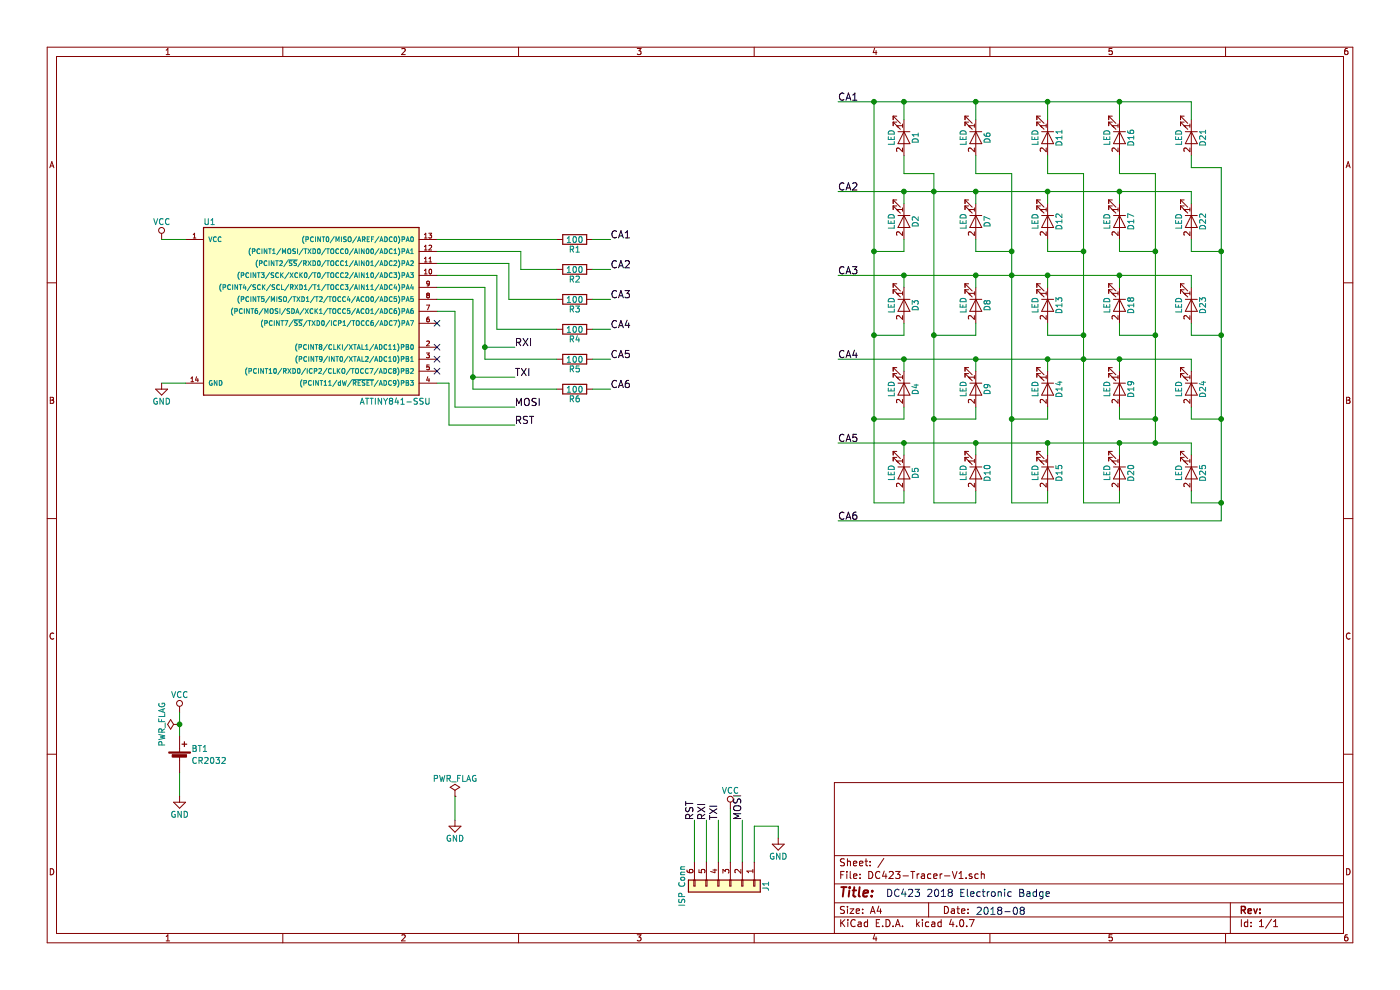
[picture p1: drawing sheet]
EESchema Schematic File Version 2
LIBS:power
LIBS:device
LIBS:switches
LIBS:relays
LIBS:motors
LIBS:transistors
LIBS:conn
LIBS:linear
LIBS:regul
LIBS:74xx
LIBS:cmos4000
LIBS:adc-dac
LIBS:memory
LIBS:xilinx
LIBS:microcontrollers
LIBS:dsp
LIBS:microchip
LIBS:analog_switches
LIBS:motorola
LIBS:texas
LIBS:intel
LIBS:audio
LIBS:interface
LIBS:digital-audio
LIBS:philips
LIBS:display
LIBS:cypress
LIBS:siliconi
LIBS:opto
LIBS:atmel
LIBS:contrib
LIBS:valves
LIBS:DC423-Tracer-V1-cache
EELAYER 25 0
EELAYER END
$Descr A4 11693 8268
encoding utf-8
Sheet 1 1
Title ""
Date ""
Rev ""
Comp ""
Comment1 ""
Comment2 ""
Comment3 ""
Comment4 ""
$EndDescr
$Comp
L ATTINY841-SSU U1
U 1 1
P 2600 2600
F 0 "U1" H 1750 3350 50  0000 C CNN
F 1 "ATTINY841-SSU" H 3300 1850 50  0000 C CNN
F 2 "Housings_SOIC:SOIC-14_3.9x8.7mm_Pitch1.27mm" H 2600 2400 50  0001 C CIN
F 3 "" H 2600 2600 50  0001 C CNN
	1    2600 2600
	1    0    0    -1  
$EndComp
$Comp
L Conn_01x06 J1
U 1 1
P 6100 7400
F 0 "J1" H 6100 7700 50  0000 C CNN
F 1 "ISP Conn" H 6100 7000 50  0000 C CNN
F 2 "Pin_Headers:Pin_Header_Straight_1x06_Pitch2.54mm" H 6100 7400 50  0001 C CNN
F 3 "" H 6100 7400 50  0001 C CNN
	1    6100 7400
	0    1    1    0   
$EndComp
$Comp
L LED D1
U 1 1
P 7550 1150
F 0 "D1" H 7550 1250 50  0000 C CNN
F 1 "LED" H 7550 1050 50  0000 C CNN
F 2 "LEDs:LED_1206" H 7550 1150 50  0001 C CNN
F 3 "" H 7550 1150 50  0001 C CNN
	1    7550 1150
	0    1    1    0   
$EndComp
$Comp
L LED D6
U 1 1
P 8150 1150
F 0 "D6" H 8150 1250 50  0000 C CNN
F 1 "LED" H 8150 1050 50  0000 C CNN
F 2 "LEDs:LED_1206" H 8150 1150 50  0001 C CNN
F 3 "" H 8150 1150 50  0001 C CNN
	1    8150 1150
	0    1    1    0   
$EndComp
$Comp
L LED D11
U 1 1
P 8750 1150
F 0 "D11" H 8750 1250 50  0000 C CNN
F 1 "LED" H 8750 1050 50  0000 C CNN
F 2 "LEDs:LED_1206" H 8750 1150 50  0001 C CNN
F 3 "" H 8750 1150 50  0001 C CNN
	1    8750 1150
	0    1    1    0   
$EndComp
$Comp
L LED D16
U 1 1
P 9350 1150
F 0 "D16" H 9350 1250 50  0000 C CNN
F 1 "LED" H 9350 1050 50  0000 C CNN
F 2 "LEDs:LED_1206" H 9350 1150 50  0001 C CNN
F 3 "" H 9350 1150 50  0001 C CNN
	1    9350 1150
	0    1    1    0   
$EndComp
$Comp
L LED D21
U 1 1
P 9950 1150
F 0 "D21" H 9950 1250 50  0000 C CNN
F 1 "LED" H 9950 1050 50  0000 C CNN
F 2 "LEDs:LED_1206" H 9950 1150 50  0001 C CNN
F 3 "" H 9950 1150 50  0001 C CNN
	1    9950 1150
	0    1    1    0   
$EndComp
$Comp
L LED D2
U 1 1
P 7550 1850
F 0 "D2" H 7550 1950 50  0000 C CNN
F 1 "LED" H 7550 1750 50  0000 C CNN
F 2 "LEDs:LED_1206" H 7550 1850 50  0001 C CNN
F 3 "" H 7550 1850 50  0001 C CNN
	1    7550 1850
	0    1    1    0   
$EndComp
$Comp
L LED D7
U 1 1
P 8150 1850
F 0 "D7" H 8150 1950 50  0000 C CNN
F 1 "LED" H 8150 1750 50  0000 C CNN
F 2 "LEDs:LED_1206" H 8150 1850 50  0001 C CNN
F 3 "" H 8150 1850 50  0001 C CNN
	1    8150 1850
	0    1    1    0   
$EndComp
$Comp
L LED D12
U 1 1
P 8750 1850
F 0 "D12" H 8750 1950 50  0000 C CNN
F 1 "LED" H 8750 1750 50  0000 C CNN
F 2 "LEDs:LED_1206" H 8750 1850 50  0001 C CNN
F 3 "" H 8750 1850 50  0001 C CNN
	1    8750 1850
	0    1    1    0   
$EndComp
$Comp
L LED D17
U 1 1
P 9350 1850
F 0 "D17" H 9350 1950 50  0000 C CNN
F 1 "LED" H 9350 1750 50  0000 C CNN
F 2 "LEDs:LED_1206" H 9350 1850 50  0001 C CNN
F 3 "" H 9350 1850 50  0001 C CNN
	1    9350 1850
	0    1    1    0   
$EndComp
$Comp
L LED D22
U 1 1
P 9950 1850
F 0 "D22" H 9950 1950 50  0000 C CNN
F 1 "LED" H 9950 1750 50  0000 C CNN
F 2 "LEDs:LED_1206" H 9950 1850 50  0001 C CNN
F 3 "" H 9950 1850 50  0001 C CNN
	1    9950 1850
	0    1    1    0   
$EndComp
$Comp
L LED D3
U 1 1
P 7550 2550
F 0 "D3" H 7550 2650 50  0000 C CNN
F 1 "LED" H 7550 2450 50  0000 C CNN
F 2 "LEDs:LED_1206" H 7550 2550 50  0001 C CNN
F 3 "" H 7550 2550 50  0001 C CNN
	1    7550 2550
	0    1    1    0   
$EndComp
$Comp
L LED D8
U 1 1
P 8150 2550
F 0 "D8" H 8150 2650 50  0000 C CNN
F 1 "LED" H 8150 2450 50  0000 C CNN
F 2 "LEDs:LED_1206" H 8150 2550 50  0001 C CNN
F 3 "" H 8150 2550 50  0001 C CNN
	1    8150 2550
	0    1    1    0   
$EndComp
$Comp
L LED D13
U 1 1
P 8750 2550
F 0 "D13" H 8750 2650 50  0000 C CNN
F 1 "LED" H 8750 2450 50  0000 C CNN
F 2 "LEDs:LED_1206" H 8750 2550 50  0001 C CNN
F 3 "" H 8750 2550 50  0001 C CNN
	1    8750 2550
	0    1    1    0   
$EndComp
$Comp
L LED D18
U 1 1
P 9350 2550
F 0 "D18" H 9350 2650 50  0000 C CNN
F 1 "LED" H 9350 2450 50  0000 C CNN
F 2 "LEDs:LED_1206" H 9350 2550 50  0001 C CNN
F 3 "" H 9350 2550 50  0001 C CNN
	1    9350 2550
	0    1    1    0   
$EndComp
$Comp
L LED D23
U 1 1
P 9950 2550
F 0 "D23" H 9950 2650 50  0000 C CNN
F 1 "LED" H 9950 2450 50  0000 C CNN
F 2 "LEDs:LED_1206" H 9950 2550 50  0001 C CNN
F 3 "" H 9950 2550 50  0001 C CNN
	1    9950 2550
	0    1    1    0   
$EndComp
$Comp
L LED D4
U 1 1
P 7550 3250
F 0 "D4" H 7550 3350 50  0000 C CNN
F 1 "LED" H 7550 3150 50  0000 C CNN
F 2 "LEDs:LED_1206" H 7550 3250 50  0001 C CNN
F 3 "" H 7550 3250 50  0001 C CNN
	1    7550 3250
	0    1    1    0   
$EndComp
$Comp
L LED D9
U 1 1
P 8150 3250
F 0 "D9" H 8150 3350 50  0000 C CNN
F 1 "LED" H 8150 3150 50  0000 C CNN
F 2 "LEDs:LED_1206" H 8150 3250 50  0001 C CNN
F 3 "" H 8150 3250 50  0001 C CNN
	1    8150 3250
	0    1    1    0   
$EndComp
$Comp
L LED D5
U 1 1
P 7550 3950
F 0 "D5" H 7550 4050 50  0000 C CNN
F 1 "LED" H 7550 3850 50  0000 C CNN
F 2 "LEDs:LED_1206" H 7550 3950 50  0001 C CNN
F 3 "" H 7550 3950 50  0001 C CNN
	1    7550 3950
	0    1    1    0   
$EndComp
$Comp
L LED D14
U 1 1
P 8750 3250
F 0 "D14" H 8750 3350 50  0000 C CNN
F 1 "LED" H 8750 3150 50  0000 C CNN
F 2 "LEDs:LED_1206" H 8750 3250 50  0001 C CNN
F 3 "" H 8750 3250 50  0001 C CNN
	1    8750 3250
	0    1    1    0   
$EndComp
$Comp
L LED D19
U 1 1
P 9350 3250
F 0 "D19" H 9350 3350 50  0000 C CNN
F 1 "LED" H 9350 3150 50  0000 C CNN
F 2 "LEDs:LED_1206" H 9350 3250 50  0001 C CNN
F 3 "" H 9350 3250 50  0001 C CNN
	1    9350 3250
	0    1    1    0   
$EndComp
$Comp
L LED D24
U 1 1
P 9950 3250
F 0 "D24" H 9950 3350 50  0000 C CNN
F 1 "LED" H 9950 3150 50  0000 C CNN
F 2 "LEDs:LED_1206" H 9950 3250 50  0001 C CNN
F 3 "" H 9950 3250 50  0001 C CNN
	1    9950 3250
	0    1    1    0   
$EndComp
$Comp
L LED D10
U 1 1
P 8150 3950
F 0 "D10" H 8150 4050 50  0000 C CNN
F 1 "LED" H 8150 3850 50  0000 C CNN
F 2 "LEDs:LED_1206" H 8150 3950 50  0001 C CNN
F 3 "" H 8150 3950 50  0001 C CNN
	1    8150 3950
	0    1    1    0   
$EndComp
$Comp
L LED D15
U 1 1
P 8750 3950
F 0 "D15" H 8750 4050 50  0000 C CNN
F 1 "LED" H 8750 3850 50  0000 C CNN
F 2 "LEDs:LED_1206" H 8750 3950 50  0001 C CNN
F 3 "" H 8750 3950 50  0001 C CNN
	1    8750 3950
	0    1    1    0   
$EndComp
$Comp
L LED D20
U 1 1
P 9350 3950
F 0 "D20" H 9350 4050 50  0000 C CNN
F 1 "LED" H 9350 3850 50  0000 C CNN
F 2 "LEDs:LED_1206" H 9350 3950 50  0001 C CNN
F 3 "" H 9350 3950 50  0001 C CNN
	1    9350 3950
	0    1    1    0   
$EndComp
$Comp
L LED D25
U 1 1
P 9950 3950
F 0 "D25" H 9950 4050 50  0000 C CNN
F 1 "LED" H 9950 3850 50  0000 C CNN
F 2 "LEDs:LED_1206" H 9950 3950 50  0001 C CNN
F 3 "" H 9950 3950 50  0001 C CNN
	1    9950 3950
	0    1    1    0   
$EndComp
Text Label 7000 850  0    60   ~ 0
CA1
Text Label 7000 1600 0    60   ~ 0
CA2
Text Label 7000 2300 0    60   ~ 0
CA3
Text Label 7000 3000 0    60   ~ 0
CA4
Text Label 7000 3700 0    60   ~ 0
CA5
Text Label 7000 4350 0    60   ~ 0
CA6
Text Label 5100 2000 0    60   ~ 0
CA1
Text Label 5100 2250 0    60   ~ 0
CA2
Text Label 5100 2500 0    60   ~ 0
CA3
Text Label 5100 2750 0    60   ~ 0
CA4
Text Label 5100 3000 0    60   ~ 0
CA5
Text Label 5100 3250 0    60   ~ 0
CA6
$Comp
L GND #PWR01
U 1 1
P 1350 3200
F 0 "#PWR01" H 1350 2950 50  0001 C CNN
F 1 "GND" H 1350 3050 50  0000 C CNN
F 2 "" H 1350 3200 50  0001 C CNN
F 3 "" H 1350 3200 50  0001 C CNN
	1    1350 3200
	1    0    0    -1  
$EndComp
$Comp
L VCC #PWR02
U 1 1
P 1350 2000
F 0 "#PWR02" H 1350 1850 50  0001 C CNN
F 1 "VCC" H 1350 2150 50  0000 C CNN
F 2 "" H 1350 2000 50  0001 C CNN
F 3 "" H 1350 2000 50  0001 C CNN
	1    1350 2000
	1    0    0    -1  
$EndComp
$Comp
L R R1
U 1 1
P 4800 2000
F 0 "R1" V 4880 2000 50  0000 C CNN
F 1 "100" V 4800 2000 50  0000 C CNN
F 2 "Resistors_SMD:R_1206" V 4730 2000 50  0001 C CNN
F 3 "" H 4800 2000 50  0001 C CNN
	1    4800 2000
	0    1    1    0   
$EndComp
$Comp
L R R2
U 1 1
P 4800 2250
F 0 "R2" V 4880 2250 50  0000 C CNN
F 1 "100" V 4800 2250 50  0000 C CNN
F 2 "Resistors_SMD:R_1206" V 4730 2250 50  0001 C CNN
F 3 "" H 4800 2250 50  0001 C CNN
	1    4800 2250
	0    1    1    0   
$EndComp
$Comp
L R R3
U 1 1
P 4800 2500
F 0 "R3" V 4880 2500 50  0000 C CNN
F 1 "100" V 4800 2500 50  0000 C CNN
F 2 "Resistors_SMD:R_1206" V 4730 2500 50  0001 C CNN
F 3 "" H 4800 2500 50  0001 C CNN
	1    4800 2500
	0    1    1    0   
$EndComp
$Comp
L R R4
U 1 1
P 4800 2750
F 0 "R4" V 4880 2750 50  0000 C CNN
F 1 "100" V 4800 2750 50  0000 C CNN
F 2 "Resistors_SMD:R_1206" V 4730 2750 50  0001 C CNN
F 3 "" H 4800 2750 50  0001 C CNN
	1    4800 2750
	0    1    1    0   
$EndComp
$Comp
L R R5
U 1 1
P 4800 3000
F 0 "R5" V 4880 3000 50  0000 C CNN
F 1 "100" V 4800 3000 50  0000 C CNN
F 2 "Resistors_SMD:R_1206" V 4730 3000 50  0001 C CNN
F 3 "" H 4800 3000 50  0001 C CNN
	1    4800 3000
	0    1    1    0   
$EndComp
$Comp
L R R6
U 1 1
P 4800 3250
F 0 "R6" V 4880 3250 50  0000 C CNN
F 1 "100" V 4800 3250 50  0000 C CNN
F 2 "Resistors_SMD:R_1206" V 4730 3250 50  0001 C CNN
F 3 "" H 4800 3250 50  0001 C CNN
	1    4800 3250
	0    1    1    0   
$EndComp
Wire Wire Line
	7000 850  9950 850 
Wire Wire Line
	9950 850  9950 1000
Wire Wire Line
	7550 1000 7550 850 
Connection ~ 7550 850 
Wire Wire Line
	8150 1000 8150 850 
Connection ~ 8150 850 
Wire Wire Line
	8750 1000 8750 850 
Connection ~ 8750 850 
Wire Wire Line
	9350 1000 9350 850 
Connection ~ 9350 850 
Wire Wire Line
	7000 1600 9950 1600
Wire Wire Line
	9950 1600 9950 1700
Wire Wire Line
	7550 1700 7550 1600
Connection ~ 7550 1600
Wire Wire Line
	8150 1700 8150 1600
Connection ~ 8150 1600
Wire Wire Line
	8750 1700 8750 1600
Connection ~ 8750 1600
Wire Wire Line
	9350 1700 9350 1600
Connection ~ 9350 1600
Wire Wire Line
	7000 2300 9950 2300
Wire Wire Line
	9950 2300 9950 2400
Wire Wire Line
	9350 2400 9350 2300
Connection ~ 9350 2300
Wire Wire Line
	8750 2400 8750 2300
Connection ~ 8750 2300
Wire Wire Line
	8150 2400 8150 2300
Connection ~ 8150 2300
Wire Wire Line
	7550 2400 7550 2300
Connection ~ 7550 2300
Wire Wire Line
	7000 3000 9950 3000
Wire Wire Line
	9950 3000 9950 3100
Wire Wire Line
	9350 3100 9350 3000
Connection ~ 9350 3000
Wire Wire Line
	8750 3100 8750 3000
Connection ~ 8750 3000
Wire Wire Line
	8150 3100 8150 3000
Connection ~ 8150 3000
Wire Wire Line
	7550 3100 7550 3000
Connection ~ 7550 3000
Wire Wire Line
	7000 3700 9950 3700
Wire Wire Line
	9950 3700 9950 3800
Wire Wire Line
	9350 3800 9350 3700
Connection ~ 9350 3700
Wire Wire Line
	8750 3800 8750 3700
Connection ~ 8750 3700
Wire Wire Line
	8150 3800 8150 3700
Connection ~ 8150 3700
Wire Wire Line
	7300 850  7300 4200
Wire Wire Line
	7300 4200 7550 4200
Wire Wire Line
	7550 4200 7550 4100
Connection ~ 7300 850 
Wire Wire Line
	7550 3400 7550 3500
Wire Wire Line
	7550 3500 7300 3500
Connection ~ 7300 3500
Wire Wire Line
	7550 2700 7550 2800
Wire Wire Line
	7550 2800 7300 2800
Connection ~ 7300 2800
Wire Wire Line
	7550 2000 7550 2100
Wire Wire Line
	7550 2100 7300 2100
Connection ~ 7300 2100
Wire Wire Line
	9950 1300 9950 1400
Wire Wire Line
	9950 1400 10200 1400
Wire Wire Line
	10200 1400 10200 4350
Wire Wire Line
	10200 4350 7000 4350
Wire Wire Line
	7550 1300 7550 1450
Wire Wire Line
	7550 1450 7800 1450
Wire Wire Line
	7800 1450 7800 4200
Connection ~ 7800 1600
Wire Wire Line
	8150 1300 8150 1450
Wire Wire Line
	8150 1450 8450 1450
Wire Wire Line
	8450 1450 8450 4200
Connection ~ 8450 2300
Wire Wire Line
	8750 1300 8750 1450
Wire Wire Line
	8750 1450 9050 1450
Wire Wire Line
	9050 1450 9050 4200
Connection ~ 9050 3000
Wire Wire Line
	9350 1300 9350 1450
Wire Wire Line
	9350 1450 9650 1450
Wire Wire Line
	9650 1450 9650 3700
Connection ~ 9650 3700
Wire Wire Line
	8150 2000 8150 2100
Wire Wire Line
	8150 2100 8450 2100
Connection ~ 8450 2100
Wire Wire Line
	8750 2000 8750 2100
Wire Wire Line
	8750 2100 9050 2100
Connection ~ 9050 2100
Wire Wire Line
	9350 2000 9350 2100
Wire Wire Line
	9350 2100 9650 2100
Connection ~ 9650 2100
Wire Wire Line
	9950 2000 9950 2100
Wire Wire Line
	9950 2100 10200 2100
Connection ~ 10200 2100
Wire Wire Line
	7800 4200 8150 4200
Wire Wire Line
	8150 4200 8150 4100
Wire Wire Line
	8150 2700 8150 2800
Wire Wire Line
	8150 2800 7800 2800
Connection ~ 7800 2800
Wire Wire Line
	8750 4100 8750 4200
Wire Wire Line
	8750 4200 8450 4200
Wire Wire Line
	9050 4200 9350 4200
Wire Wire Line
	9350 4200 9350 4100
Wire Wire Line
	8150 3400 8150 3500
Wire Wire Line
	8150 3500 7800 3500
Connection ~ 7800 3500
Wire Wire Line
	8750 3400 8750 3500
Wire Wire Line
	8750 3500 8450 3500
Connection ~ 8450 3500
Wire Wire Line
	9350 3400 9350 3500
Wire Wire Line
	9350 3500 9650 3500
Connection ~ 9650 3500
Wire Wire Line
	9950 2700 9950 2800
Wire Wire Line
	9950 2800 10200 2800
Connection ~ 10200 2800
Wire Wire Line
	9950 3400 9950 3500
Wire Wire Line
	9950 3500 10200 3500
Connection ~ 10200 3500
Wire Wire Line
	9950 4100 9950 4200
Wire Wire Line
	9950 4200 10200 4200
Connection ~ 10200 4200
Wire Wire Line
	8750 2700 8750 2800
Wire Wire Line
	8750 2800 9050 2800
Connection ~ 9050 2800
Wire Wire Line
	9350 2700 9350 2800
Wire Wire Line
	9350 2800 9650 2800
Connection ~ 9650 2800
Wire Wire Line
	3650 2000 4650 2000
Wire Wire Line
	4350 2250 4650 2250
Wire Wire Line
	4250 2500 4650 2500
Wire Wire Line
	4150 2750 4650 2750
Wire Wire Line
	4050 3000 4650 3000
Wire Wire Line
	3950 3250 4650 3250
Wire Wire Line
	1350 2000 1550 2000
Wire Wire Line
	1350 3200 1550 3200
Wire Wire Line
	4950 2000 5100 2000
Wire Wire Line
	4950 2250 5100 2250
Wire Wire Line
	4950 2500 5100 2500
Wire Wire Line
	4950 2750 5100 2750
Wire Wire Line
	4950 3000 5100 3000
Wire Wire Line
	4950 3250 5100 3250
Wire Wire Line
	3650 2100 4350 2100
Wire Wire Line
	4350 2100 4350 2250
Wire Wire Line
	3650 2200 4250 2200
Wire Wire Line
	4250 2200 4250 2500
Wire Wire Line
	3650 2300 4150 2300
Wire Wire Line
	4150 2300 4150 2750
Wire Wire Line
	3650 2400 4050 2400
Wire Wire Line
	4050 2400 4050 3000
Wire Wire Line
	3650 2500 3950 2500
Wire Wire Line
	3950 2500 3950 3250
Wire Wire Line
	1500 6450 1500 6650
$Comp
L GND #PWR03
U 1 1
P 1500 6650
F 0 "#PWR03" H 1500 6400 50  0001 C CNN
F 1 "GND" H 1500 6500 50  0000 C CNN
F 2 "" H 1500 6650 50  0001 C CNN
F 3 "" H 1500 6650 50  0001 C CNN
	1    1500 6650
	1    0    0    -1  
$EndComp
$Comp
L VCC #PWR04
U 1 1
P 1500 5950
F 0 "#PWR04" H 1500 5800 50  0001 C CNN
F 1 "VCC" H 1500 6100 50  0000 C CNN
F 2 "" H 1500 5950 50  0001 C CNN
F 3 "" H 1500 5950 50  0001 C CNN
	1    1500 5950
	1    0    0    -1  
$EndComp
$Comp
L PWR_FLAG #FLG05
U 1 1
P 1500 6050
F 0 "#FLG05" H 1500 6125 50  0001 C CNN
F 1 "PWR_FLAG" H 1500 6200 50  0000 C CNN
F 2 "" H 1500 6050 50  0001 C CNN
F 3 "" H 1500 6050 50  0001 C CNN
	1    1500 6050
	0    -1   -1   0   
$EndComp
Wire Wire Line
	1500 5950 1500 6150
Connection ~ 1500 6050
Wire Wire Line
	4050 2900 4300 2900
Connection ~ 4050 2900
Wire Wire Line
	3950 3150 4300 3150
Connection ~ 3950 3150
Wire Wire Line
	3650 2600 3800 2600
Wire Wire Line
	3800 2600 3800 3400
Wire Wire Line
	3800 3400 4300 3400
Text Label 4300 2900 0    60   ~ 0
RXI
Text Label 4300 3150 0    60   ~ 0
TXI
Text Label 4300 3400 0    60   ~ 0
MOSI
Wire Wire Line
	6100 7200 6100 6750
Wire Wire Line
	6300 7200 6300 6900
Wire Wire Line
	6300 6900 6500 6900
Wire Wire Line
	6500 6900 6500 7000
Wire Wire Line
	6200 7200 6200 6850
Wire Wire Line
	6000 7200 6000 6850
Wire Wire Line
	5900 7200 5900 6850
$Comp
L GND #PWR06
U 1 1
P 6500 7000
F 0 "#PWR06" H 6500 6750 50  0001 C CNN
F 1 "GND" H 6500 6850 50  0000 C CNN
F 2 "" H 6500 7000 50  0001 C CNN
F 3 "" H 6500 7000 50  0001 C CNN
	1    6500 7000
	1    0    0    -1  
$EndComp
$Comp
L VCC #PWR07
U 1 1
P 6100 6750
F 0 "#PWR07" H 6100 6600 50  0001 C CNN
F 1 "VCC" H 6100 6900 50  0000 C CNN
F 2 "" H 6100 6750 50  0001 C CNN
F 3 "" H 6100 6750 50  0001 C CNN
	1    6100 6750
	1    0    0    -1  
$EndComp
Text Label 6200 6850 1    60   ~ 0
MOSI
Text Label 6000 6850 1    60   ~ 0
TXI
Text Label 5900 6850 1    60   ~ 0
RXI
NoConn ~ 3650 2700
NoConn ~ 3650 2900
NoConn ~ 3650 3000
NoConn ~ 3650 3100
Wire Wire Line
	7550 3800 7550 3700
Connection ~ 7550 3700
$Comp
L GND #PWR08
U 1 1
P 3800 6850
F 0 "#PWR08" H 3800 6600 50  0001 C CNN
F 1 "GND" H 3800 6700 50  0000 C CNN
F 2 "" H 3800 6850 50  0001 C CNN
F 3 "" H 3800 6850 50  0001 C CNN
	1    3800 6850
	1    0    0    -1  
$EndComp
$Comp
L PWR_FLAG #FLG09
U 1 1
P 3800 6650
F 0 "#FLG09" H 3800 6725 50  0001 C CNN
F 1 "PWR_FLAG" H 3800 6800 50  0000 C CNN
F 2 "" H 3800 6650 50  0001 C CNN
F 3 "" H 3800 6650 50  0001 C CNN
	1    3800 6650
	1    0    0    -1  
$EndComp
Wire Wire Line
	3800 6850 3800 6650
Wire Wire Line
	5800 7200 5800 6850
Text Label 5800 6850 1    60   ~ 0
RST
Wire Wire Line
	3650 3200 3750 3200
Wire Wire Line
	3750 3200 3750 3550
Wire Wire Line
	3750 3550 4300 3550
Text Label 4300 3550 0    60   ~ 0
RST
$Comp
L Battery_Cell BT1
U 1 1
P 1500 6350
F 0 "BT1" H 1600 6450 50  0000 L CNN
F 1 "CR2032" H 1600 6350 50  0000 L CNN
F 2 "LinxBatHold:linx-bat-hld-001" V 1500 6410 50  0001 C CNN
F 3 "" V 1500 6410 50  0001 C CNN
	1    1500 6350
	1    0    0    -1  
$EndComp
Text Notes 7400 7500 0    60   ~ 0
DC423 2018 Electronic Badge
Text Notes 8150 7650 0    60   ~ 0
2018-08
$EndSCHEMATC
